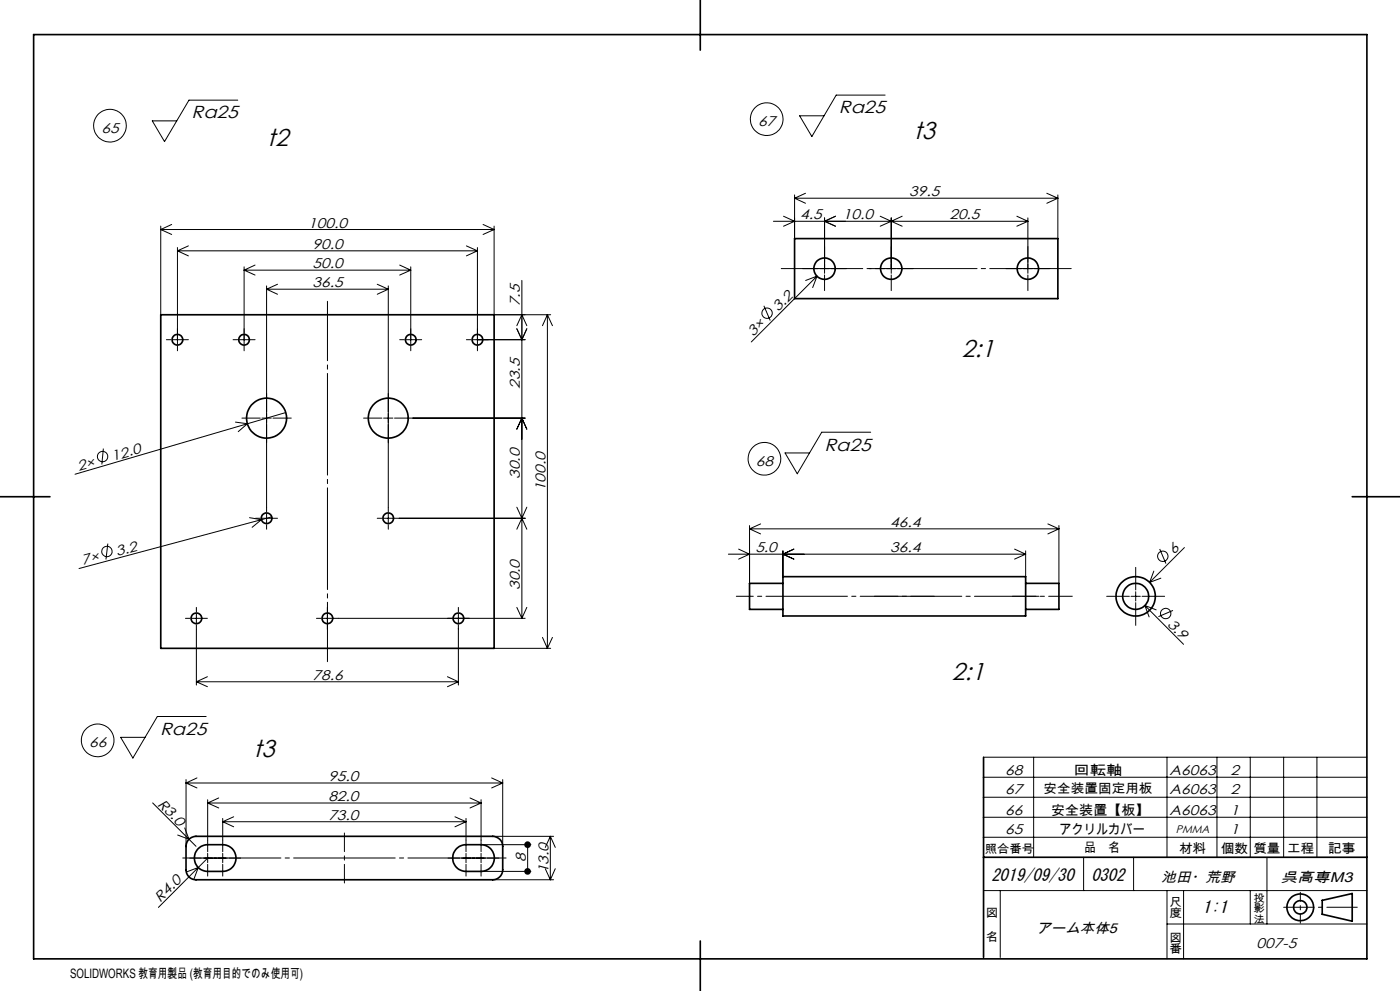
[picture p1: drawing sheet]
<svg xmlns="http://www.w3.org/2000/svg" width="420mm" height="297mm" viewBox="0 0 420 297" stroke-linecap="round" stroke-linejoin="round" font-family="sans-serif">
<g fill="none" stroke="#000" stroke-width=".3">
<path d="M71.3 30h-14.6l-7.3 12.4-3.7-6.2h7.3M265.5 28.5h-14.6l-7.3 12.4-3.7-6.2h7.3M238.4 58.4v13.1M238.4 59.4h79M238.4 59.4l3.3 1.5M241.7 57.9l-3.3 1.5M314 57.9l3.4 1.5M317.4 58.4v13.1M317.4 59.4l-3.4 1.5M48.2 67.8v26.5M48.2 68.8h100M48.2 68.8l3.3 1.5"/>
<path d="M51.5 67.3l-3.3 1.5M53.2 74.2v29M53.2 75.2h90M53.2 75.2l3.3 1.5M56.5 73.7l-3.3 1.5M73.2 80v23.2M76.5 79.4l-3.3 1.6M119.9 79.4l3.3 1.6M123.2 80v23.2M139.9 73.7l3.3 1.5M143.2 74.2v29M143.2 75.2l-3.3 1.5"/>
<path d="M144.9 67.3l3.3 1.5M148.2 67.8v26.5h17M148.2 68.8l-3.3 1.5M232 66.3h76.4M235.1 64.8l3.3 1.5-3.3 1.5M247.4 65.3v16.6M250.6 64.8l-3.2 1.5 3.2 1.5M264.1 64.8l3.3 1.5M267.4 65.3v16.6M267.4 66.3l-3.3 1.5M267.4 66.3l3.3 1.5M270.7 64.8l-3.3 1.5"/>
<path d="M305 64.8l3.4 1.5M308.4 65.3v16.6M308.4 66.3l-3.4 1.5M73.2 81h50M73.2 81l3.3 1.4M80 85.7v67.7M80 86.7h36.5M80 86.7l3.3 1.5M83.3 85.2l-3.3 1.5M113.2 85.2l3.3 1.5M116.5 85.7v67.7M116.5 86.7l-3.3 1.5"/>
<path d="M123.2 81l-3.3 1.4M155 98.5l1.6 3.3 1.4-3.3M155 97.6l1.6-3.3 1.4 3.3M156.6 84v101.3M164.2 94.3v100M164.2 94.3l1.5 3.3M164.2 94.3l-1.5 3.3M229.2 91.6l1.9 4.5M240.8 80.5h4.7M245.1 82.8l-19.7 19.7M245.1 82.8l-3.4 1.3M245.1 82.8l-1.3 3.4"/>
<path d="M246 80.5h2.7M247.4 82.4v4.7M249.3 80.5h4.7M260.8 80.5h4.7M266 80.5h2.7M267.4 82.4v4.7M269.2 80.5h4.8M301.8 80.5h4.7M307 80.5h2.8M308.4 82.4v4.7M310.3 80.5h4.7M49.9 101.8h1.4"/>
<path d="M51.8 101.8h2.8M53.2 103.7v1.4M55.1 101.8h1.4M69.9 101.8h1.4M71.8 101.8h2.8M73.2 103.7v1.4M75.1 101.8h1.4M119.9 101.8h1.4M121.8 101.8h2.8M123.2 103.7v1.4M125.1 101.8h1.4M139.9 101.8h1.4"/>
<path d="M141.8 101.8h15.8M143.2 103.7v1.4M31 134.4l-.4 4.8M70.6 126.5l3.6 .5M72.6 125.3h5.5M74.2 127l-51.7 15.1M74.2 127l-2.7 2.4M78.6 125.3h2.8M81.9 125.3h5.5M85.7 123.6l-11.5 3.4M109.1 125.3h5.5M115.1 125.3h2.8"/>
<path d="M118.4 125.3h39.2M155 128.6l1.6-3.3 1.4 3.3M261.2 129.5h-14.7l-7.3 12.5-3.7-6.3h7.4M74.9 155.1l3.5 .6M76.7 155.3h1.4M78.4 155.7l-54.7 14.7M78.4 155.7l-2.8 2.3M78.6 155.3h2.8M80 153.9v2.8M80 157.2v1.4M81.5 154.9l-3.1 .8M81.9 155.3h1.4"/>
<path d="M113.2 155.3h1.4M115.1 155.3h2.8M116.5 153.9v2.8M116.5 157.2v1.4M118.4 155.3h39.2M155 152l1.6 3.3M156.6 155.3l1.4 3.3M156.6 155.3l-1.6 3.3M158 152l-1.4 3.3M224.9 157.5v17.3M224.9 158.5h92.8M224.9 158.5l3.3 1.5"/>
<path d="M228.2 157l-3.3 1.5M314.4 157l3.3 1.5M317.7 157.5v17.3M317.7 158.5l-3.3 1.5M32.3 162.9l-.5 4.8M218.5 166.1h89.2M221.6 164.6l3.3 1.5-3.3 1.5M234.9 165.1v7.7M238.2 164.6l-3.3 1.5 3.3 1.5M304.4 164.6l3.3 1.5M307.7 165.1v7.7M307.7 166.1l-3.3 1.5"/>
<path d="M332 178.7h6.8M339.3 178.7h2.8M340.7 170v6.8M340.7 177.3v2.8M342.6 178.7h6.8M346.1 171.2l-1.2 3.4M347.9 164.5l1.9 4.4M348.3 173.3l-3.4 1.3M355.3 164.1l-10.4 10.5M55.6 185.3h1.4M57.5 185.3h2.8M58.9 182v1.4"/>
<path d="M58.9 183.9v2.8M58.9 187.2v18.1M60.8 185.3h1.4M94.9 185.3h1.4M96.8 185.3h2.8M98.2 182v1.4M98.2 183.9v2.8M98.2 187.2v1.4M100.1 185.3h57.5M137.5 182v1.4M137.5 183.9v2.8M137.5 187.2v18.1"/>
<path d="M148.2 194.3h17M155 182l1.6 3.3M158 182l-1.4 3.3M162.7 191l1.5 3.3M165.7 191l-1.5 3.3M340.7 180.6v6.8M343.5 181.5l11.6 11.6M343.5 181.5l1.2 3.4M343.5 181.5l3.4 1.3M351.9 182.9l-4.4 1.9M58.9 204.3h78.6M58.9 204.3l3.3 1.5"/>
<path d="M61.8 214.7h-14.6l-7.3 12.5-3.7-6.2h7.3M62.2 202.8l-3.3 1.5M134.2 202.8l3.3 1.5M137.5 204.3l-3.3 1.5M55.8 233.6v20M55.8 234.7h95M55.8 234.7l3.3 1.4M59.1 233.1l-3.3 1.6M62.3 239.7v15.6M65.6 239.1l-3.3 1.6M141 239.1l3.3 1.6M144.3 239.7v15.6"/>
<path d="M147.5 233.1l3.3 1.6M150.8 233.6v20M150.8 234.7l-3.3 1.4M295.1 238.9h115M295.1 232.9h115M295.1 226.9h115M310.1 226.9v30M350.1 226.9v30M365.1 226.9v30M375.1 226.9v30M385.1 226.9v30M395.1 226.9v30"/>
<path d="M45.8 240.6l13 13M55.4 248.1l1.3 3.4-3.4-1.2M56.9 257.2h3.5M60.9 257.2h7.3M62.3 240.7h82M62.3 240.7l3.3 1.4M62.3 255.8v2.7M62.3 259v3.6M62.3 257.2l-14.8 14.8M66.8 245.3v10M66.8 246.3h73M66.8 246.3l3.3 1.5"/>
<path d="M66.8 255.8v2.7M66.8 259v3.6M68.7 257.2h3.5M70.1 244.8l-3.3 1.5M134.4 257.2h3.5M136.5 244.8l3.3 1.5M138.4 257.2h7.3M139.8 245.3v10M139.8 246.3l-3.3 1.5M139.8 255.8v2.7M139.8 259v3.6M144.3 253.1h15"/>
<path d="M144.3 255.8v2.7M144.3 259v3.6M144.3 240.7l-3.3 1.4M146.2 257.2h3.5M147.8 250.6h18.3M158.3 253.1v8.1M165.1 250.6v13.1M165.1 250.6l1.5 3.4M165.1 250.6l-1.5 3.4M295.1 250.9h115M295.1 244.9h115M325.1 256.9v10"/>
<path d="M340.1 256.9v10M380.1 256.9v20M56.1 261.3l3.4-1.3-1.3 3.4M144.3 261.2h15M147.8 263.7h18.3M163.6 260.3l1.5 3.4M166.6 260.3l-1.5 3.4M295.1 266.9h115M300.1 266.9v20M350.1 276.9h60M350.1 266.9v20.4M355.1 266.9v20.5"/>
<path d="M375.1 266.9v10"/>
<circle cx="33" cy="37.7" r="4.9"/>
<circle cx="230" cy="35.7" r="4.9"/>
<circle cx="230.1" cy="93.9" r="1.55"/>
<circle cx="30.8" cy="136.8" r="1.56"/>
<circle cx="229.3" cy="137.5" r="4.9"/>
<circle cx="32.1" cy="165.3" r="1.56"/>
<circle cx="348.8" cy="166.7" r="1.56"/>
<circle cx="349.7" cy="183.9" r="1.56"/>
<circle cx="29.3" cy="221.9" r="4.9"/>
</g>
<g fill="none" stroke="#000" stroke-width=".5">
<path d="M10.1 10.4h400v277h-400zM210.1 0v15M238.4 71.5h79v18h-79zM48.2 94.3h100v100h-100zM0 148.9h15M405.7 148.9h14.3M234.9 172.8h72.8v11.8h-72.8zM234.9 174.8h-10v7.8h10M307.7 174.8h10v7.8h-10M295.1 226.9v60M56.7 251.5l.7-.5 1.4-.4h89a3 3 0 0 1 3 3v7.1a3 3 0 0 1-3 3h-89a3 3 0 0 1-3-3v-7.5zM59.5 254.3l.8-.6 1.5-.5 5-.1a4 4 0 0 1 4 4.1 4 4 0 0 1-4 4h-4.5a4 4 0 0 1-3.7-2.5 4 4 0 0 1 .9-4.4z"/>
<path d="M137 254.3l.8-.6 1.5-.5 5-.1a4 4 0 0 1 4 4.1 4 4 0 0 1-4 4h-4.5a4 4 0 0 1-3.7-2.5 4 4 0 0 1 .9-4.4zM295.1 256.9h115M396.7 269.8l9-2v8.3l-9-2.1zM210.1 282v15"/>
<circle cx="247.3" cy="80.5" r="3.2"/>
<circle cx="267.3" cy="80.5" r="3.2"/>
<circle cx="308.4" cy="80.5" r="3.2"/>
<circle cx="53.2" cy="101.8" r="1.6"/>
<circle cx="73.2" cy="101.8" r="1.6"/>
<circle cx="123.2" cy="101.8" r="1.6"/>
<circle cx="143.2" cy="101.8" r="1.6"/>
<circle cx="80" cy="125.3" r="6"/>
<circle cx="116.5" cy="125.3" r="6"/>
<circle cx="80" cy="155.3" r="1.6"/>
<circle cx="116.5" cy="155.3" r="1.6"/>
<circle cx="340.7" cy="178.7" r="3.9"/>
<circle cx="340.7" cy="178.7" r="5.9"/>
<circle cx="58.9" cy="185.3" r="1.61"/>
<circle cx="98.2" cy="185.3" r="1.61"/>
<circle cx="137.5" cy="185.3" r="1.61"/>
<circle cx="390.1" cy="271.9" r="4"/>
<circle cx="390.1" cy="271.9" r="2"/>
</g>
<path d="M98.2 90.3v108" fill="none" stroke="#000" stroke-width=".3" stroke-dasharray="30.5 1.3 1.3 1.3" stroke-dashoffset="12.7"/>
<path d="M234.9 178.7h76.8" fill="none" stroke="#000" stroke-width=".3" stroke-dasharray="30.5 1.3 1.3 1.3" stroke-dashoffset="11.1"/>
<path d="M262.3 178.7h18M321.7 178.7h-18" fill="none" stroke="#000" stroke-width=".3" stroke-dasharray="30.5 1.3 1.3 1.3" stroke-dashoffset="23.4"/>
<path d="M220.9 178.7h14" fill="none" stroke="#000" stroke-width=".3" stroke-dasharray="30.5 1.3 1.3 1.3" stroke-dashoffset="25.4"/>
<path d="M234.4 80.5h87" fill="none" stroke="#000" stroke-width=".3" stroke-dasharray="30.5 1.3 1.3 1.3" stroke-dashoffset="6"/>
<path d="M54.8 257.1h97" fill="none" stroke="#000" stroke-width=".3" stroke-dasharray="30.5 1.3 1.3 1.3" stroke-dashoffset="1"/>
<path d="M103.3 249.6v15" fill="none" stroke="#000" stroke-width=".3" stroke-dasharray="30.5 1.3 1.3 1.3" stroke-dashoffset="24.9"/>
<path d="M390.1 276.7v-9.3" fill="none" stroke="#000" stroke-width=".3" stroke-dasharray="30.5 1.3 1.3 1.3" stroke-dashoffset="27.8"/>
<path d="M385.1 271.9h22.1" fill="none" stroke="#000" stroke-width=".3" stroke-dasharray="30.5 1.3 1.3 1.3" stroke-dashoffset="21.3"/>
<path d="M157.5 252.5a1 1 0 0 0 .3 1.5 1 1 0 0 0 1.4-.6 1 1 0 0 0-.9-1.2v.9v-.9zM157.5 260.5a1 1 0 0 0-.1 1.1 1 1 0 0 0 .9 .5v-.9v.9a1 1 0 0 0 .9-1.4 1 1 0 0 0-1.7-.2z" fill="#000"/>
<g font-size="7.3">
<text x="274.1" y="41.8">t3</text>
<text x="80.2" y="43.6">t2</text>
<text x="288.5" y="107.1">2:1</text>
<text x="285.6" y="203.8">2:1</text>
<text x="76.1" y="226.9">t3</text>
</g>
<g font-size="5.2">
<text x="57.5" y="35.5">Ra25</text>
<text x="251.7" y="34">Ra25</text>
<text x="247.3" y="135">Ra25</text>
<text x="48" y="220.2">Ra25</text>
</g>
<g font-size="5.1">
<text x="297.4" y="263.9">2019/09/30</text>
<text x="327.4" y="263.9">0302</text>
<text x="360.8" y="273.5">1:1</text>
</g>
<g font-size="4.2">
<text x="30.4" y="39.7">65</text>
<text x="227.4" y="37.8">67</text>
<text x="272.8" y="58.8">39.5</text>
<text x="240.1" y="65.7">4.5</text>
<text x="252.9" y="65.7">10.0</text>
<text x="284.8" y="65.7">20.5</text>
<text x="92.5" y="68.2">100.0</text>
<text x="93.8" y="74.6">90.0</text>
<text x="93.8" y="80.4">50.0</text>
<text x="93.7" y="86.1">36.5</text>
<text x="156" y="91.8" transform="rotate(-90 156 91.8)">7.5</text>
<text x="233.5" y="93.6" transform="rotate(-45 233.5 93.6)">3.2</text>
<text x="225.9" y="101.1" transform="rotate(-45 225.9 101.1)">3×</text>
<text x="156" y="116.6" transform="rotate(-90 156 116.6)">23.5</text>
<text x="23.6" y="141.2" transform="rotate(-16 23.6 141.2)">2×</text>
<text x="33.9" y="138.2" transform="rotate(-16 33.9 138.2)">12.0</text>
<text x="156" y="143.5" transform="rotate(-90 156 143.5)">30.0</text>
<text x="226.8" y="139.5">68</text>
<text x="163.7" y="147.2" transform="rotate(-90 163.7 147.2)">100.0</text>
<text x="267.1" y="157.9">46.4</text>
<text x="35.1" y="166.7" transform="rotate(-15 35.1 166.7)">3.2</text>
<text x="226.6" y="165.5">5.0</text>
<text x="267.1" y="165.5">36.4</text>
<text x="352.2" y="166.4" transform="rotate(-45 352.2 166.4)">6</text>
<text x="24.8" y="169.4" transform="rotate(-15 24.8 169.4)">7×</text>
<text x="156" y="176.8" transform="rotate(-90 156 176.8)">30.0</text>
<text x="350" y="187.2" transform="rotate(45 350 187.2)">3.9</text>
<text x="93.7" y="203.7">78.6</text>
<text x="26.7" y="223.9">66</text>
<text x="301.6" y="232.2">68</text>
<text x="350.9" y="232.2">A6063</text>
<text x="369.1" y="232.2">2</text>
<text x="98.5" y="234.1">95.0</text>
<text x="301.6" y="237.9">67</text>
<text x="350.9" y="237.9">A6063</text>
<text x="369.1" y="237.9">2</text>
<text x="47.1" y="241.2" transform="rotate(45 47.1 241.2)">R3.0</text>
<text x="98.5" y="245.7">73.0</text>
<text x="98.5" y="240.1">82.0</text>
<text x="301.6" y="244.1">66</text>
<text x="350.9" y="244.1">A6063</text>
<text x="369.1" y="244.1">1</text>
<text x="301.6" y="249.9">65</text>
<text x="369.1" y="249.9">1</text>
<text x="157.7" y="258.5" transform="rotate(-90 157.7 258.5)">8</text>
<text x="164.5" y="261.7" transform="rotate(-90 164.5 261.7)">13.0</text>
<text x="348.4" y="264.4">池田・荒野</text>
<text x="384.2" y="264.4">呉高専M3</text>
<text x="48.1" y="270.7" transform="rotate(-45 48.1 270.7)">R4.0</text>
<text x="310.9" y="279.7">アーム本体5</text>
<text x="377" y="284.1">007-5</text>
</g>
<g font-size="4.1">
<text x="322.1" y="232.2">回転軸</text>
<text x="315.4" y="244.1">安全装置【板】</text>
<text x="317.8" y="249.9">アクリルカバー</text>
</g>
<g font-size="3.9">
<text x="313.1" y="237.7">安全装置固定用板</text>
<text x="325.2" y="255.5">品　名</text>
<text x="353.7" y="255.6">材料</text>
<text x="366.2" y="255.6">個数</text>
<text x="376" y="255.6">質量</text>
<text x="386.1" y="255.6">工程</text>
<text x="398.4" y="255.6">記事</text>
<text x="21" y="293">SOLIDWORKS 教育用製品 (教育用目的でのみ使用可)</text>
</g>
<g font-size="3.5">
<text x="295.4" y="255.6">照合番号</text>
<text x="295.8" y="274.9">図</text>
<text x="350.8" y="271.4">尺</text>
<text x="350.8" y="274.9">度</text>
<text x="295.8" y="282">名</text>
<text x="350.8" y="282.2">図</text>
<text x="350.8" y="285.8">番</text>
</g>
<text font-size="3.3" x="352.8" y="249.7">PMMA</text>
<g font-size="3.2">
<text x="376" y="270.2">投</text>
<text x="376" y="273.4">影</text>
<text x="376" y="276.5">法</text>
</g>
</svg>
